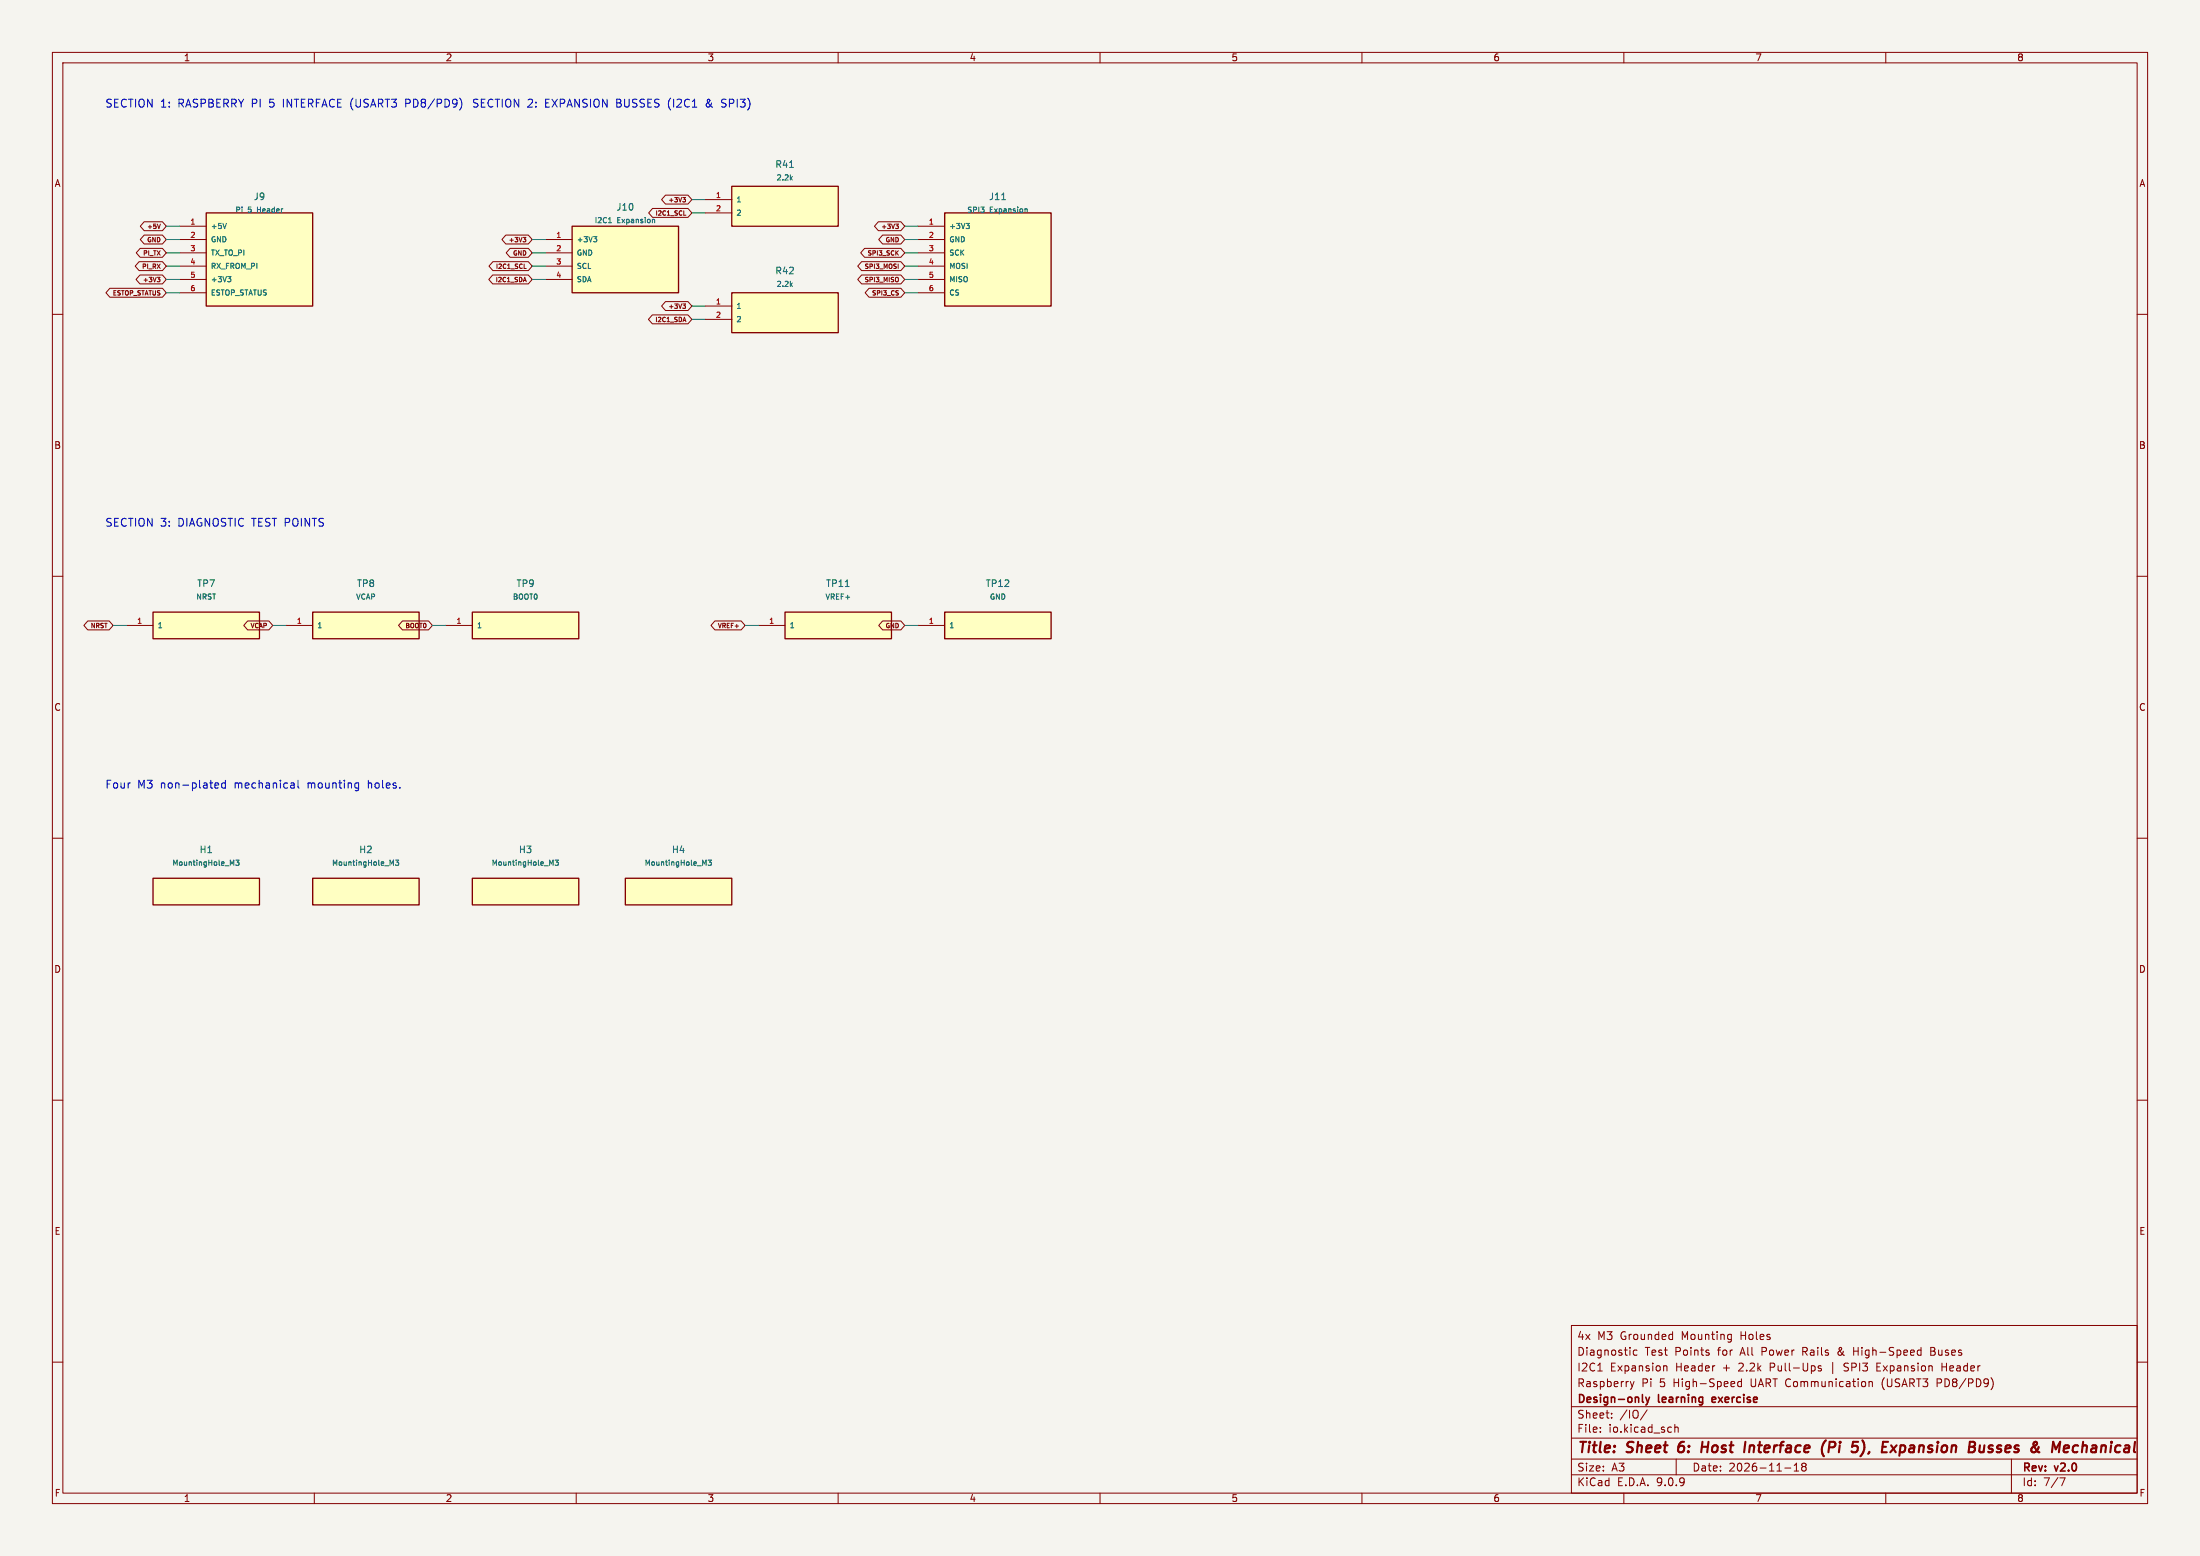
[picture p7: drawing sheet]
(kicad_sch
 (version 20250114)
 (generator "eeschema")
 (paper "A3")
 (title_block
  (title "Sheet 6: Host Interface (Pi 5), Expansion Busses & Mechanical")
  (date "2026-11-18")
  (rev "v2.0")
  (company "Design-only learning exercise")
  (comment 1 "Raspberry Pi 5 High-Speed UART Communication (USART3 PD8/PD9)")
  (comment 2 "I2C1 Expansion Header + 2.2k Pull-Ups | SPI3 Expansion Header")
  (comment 3 "Diagnostic Test Points for All Power Rails & High-Speed Buses")
  (comment 4 "4x M3 Grounded Mounting Holes"))
 (lib_symbols
  (symbol "H723:Conn_Pi_Header"
   (pin_names
    (offset 0.8)) (in_bom yes) (on_board yes)
   (property "Reference" "J" (at 0 10.16 0) (effects (font (size 1.27 1.27))))
   (property "Value" "Raspberry Pi 5 Header" (at 0 7.62 0) (effects (font (size 1.0 1.0))))
   (property "Footprint" "H723:PinHeader_1x06_P2.54mm_Vertical" (at 0 0 0) (effects (font (size 1.27 1.27)) hide))
   (symbol "Conn_Pi_Header_0_1"
    (rectangle (start -10.16 8.89) (end 10.16 -8.89) (stroke (width 0.254) (type default)) (fill (type background))))
   (symbol "Conn_Pi_Header_1_1"
    (pin passive line (at -15.24 6.35 0) (length 5.08) (name "+5V" (effects (font (size 1.0 1.0)))) (number "1" (effects (font (size 1 1)))))
    (pin passive line (at -15.24 3.81 0) (length 5.08) (name "GND" (effects (font (size 1.0 1.0)))) (number "2" (effects (font (size 1 1)))))
    (pin passive line (at -15.24 1.27 0) (length 5.08) (name "TX_TO_PI" (effects (font (size 1.0 1.0)))) (number "3" (effects (font (size 1 1)))))
    (pin passive line (at -15.24 -1.27 0) (length 5.08) (name "RX_FROM_PI" (effects (font (size 1.0 1.0)))) (number "4" (effects (font (size 1 1)))))
    (pin passive line (at -15.24 -3.81 0) (length 5.08) (name "+3V3" (effects (font (size 1.0 1.0)))) (number "5" (effects (font (size 1 1)))))
    (pin passive line (at -15.24 -6.35 0) (length 5.08) (name "ESTOP_STATUS" (effects (font (size 1.0 1.0)))) (number "6" (effects (font (size 1 1)))))))
  (symbol "H723:Conn_Expansion_I2C"
   (pin_names
    (offset 0.8)) (in_bom yes) (on_board yes)
   (property "Reference" "J" (at 0 7.62 0) (effects (font (size 1.27 1.27))))
   (property "Value" "I2C1 Expansion" (at 0 5.08 0) (effects (font (size 1.0 1.0))))
   (property "Footprint" "H723:PinHeader_1x04_P2.54mm_Vertical" (at 0 0 0) (effects (font (size 1.27 1.27)) hide))
   (symbol "Conn_Expansion_I2C_0_1"
    (rectangle (start -10.16 6.35) (end 10.16 -6.35) (stroke (width 0.254) (type default)) (fill (type background))))
   (symbol "Conn_Expansion_I2C_1_1"
    (pin passive line (at -15.24 3.81 0) (length 5.08) (name "+3V3" (effects (font (size 1.0 1.0)))) (number "1" (effects (font (size 1 1)))))
    (pin passive line (at -15.24 1.27 0) (length 5.08) (name "GND" (effects (font (size 1.0 1.0)))) (number "2" (effects (font (size 1 1)))))
    (pin passive line (at -15.24 -1.27 0) (length 5.08) (name "SCL" (effects (font (size 1.0 1.0)))) (number "3" (effects (font (size 1 1)))))
    (pin passive line (at -15.24 -3.81 0) (length 5.08) (name "SDA" (effects (font (size 1.0 1.0)))) (number "4" (effects (font (size 1 1)))))))
  (symbol "H723:R_std"
   (pin_names
    (offset 0.8)) (in_bom yes) (on_board yes)
   (property "Reference" "R" (at 0 7.62 0) (effects (font (size 1.27 1.27))))
   (property "Value" "R" (at 0 5.08 0) (effects (font (size 1.0 1.0))))
   (property "Footprint" "H723:R_0805_2012Metric" (at 0 0 0) (effects (font (size 1.27 1.27)) hide))
   (symbol "R_std_0_1"
    (rectangle (start -10.16 3.81) (end 10.16 -3.81) (stroke (width 0.254) (type default)) (fill (type background))))
   (symbol "R_std_1_1"
    (pin passive line (at -15.24 1.27 0) (length 5.08) (name "1" (effects (font (size 1.0 1.0)))) (number "1" (effects (font (size 1 1)))))
    (pin passive line (at -15.24 -1.27 0) (length 5.08) (name "2" (effects (font (size 1.0 1.0)))) (number "2" (effects (font (size 1 1)))))))
  (symbol "H723:Conn_Expansion_SPI"
   (pin_names
    (offset 0.8)) (in_bom yes) (on_board yes)
   (property "Reference" "J" (at 0 10.16 0) (effects (font (size 1.27 1.27))))
   (property "Value" "SPI3 Expansion" (at 0 7.62 0) (effects (font (size 1.0 1.0))))
   (property "Footprint" "H723:PinHeader_1x06_P2.54mm_Vertical" (at 0 0 0) (effects (font (size 1.27 1.27)) hide))
   (symbol "Conn_Expansion_SPI_0_1"
    (rectangle (start -10.16 8.89) (end 10.16 -8.89) (stroke (width 0.254) (type default)) (fill (type background))))
   (symbol "Conn_Expansion_SPI_1_1"
    (pin passive line (at -15.24 6.35 0) (length 5.08) (name "+3V3" (effects (font (size 1.0 1.0)))) (number "1" (effects (font (size 1 1)))))
    (pin passive line (at -15.24 3.81 0) (length 5.08) (name "GND" (effects (font (size 1.0 1.0)))) (number "2" (effects (font (size 1 1)))))
    (pin passive line (at -15.24 1.27 0) (length 5.08) (name "SCK" (effects (font (size 1.0 1.0)))) (number "3" (effects (font (size 1 1)))))
    (pin passive line (at -15.24 -1.27 0) (length 5.08) (name "MOSI" (effects (font (size 1.0 1.0)))) (number "4" (effects (font (size 1 1)))))
    (pin passive line (at -15.24 -3.81 0) (length 5.08) (name "MISO" (effects (font (size 1.0 1.0)))) (number "5" (effects (font (size 1 1)))))
    (pin passive line (at -15.24 -6.35 0) (length 5.08) (name "CS" (effects (font (size 1.0 1.0)))) (number "6" (effects (font (size 1 1)))))))
  (symbol "H723:TestPoint"
   (pin_names
    (offset 0.8)) (in_bom yes) (on_board yes)
   (property "Reference" "TP" (at 0 6.35 0) (effects (font (size 1.27 1.27))))
   (property "Value" "TP" (at 0 3.81 0) (effects (font (size 1.0 1.0))))
   (property "Footprint" "H723:TestPoint_Pad_D1.5mm" (at 0 0 0) (effects (font (size 1.27 1.27)) hide))
   (symbol "TestPoint_0_1"
    (rectangle (start -10.16 2.54) (end 10.16 -2.54) (stroke (width 0.254) (type default)) (fill (type background))))
   (symbol "TestPoint_1_1"
    (pin passive line (at -15.24 0 0) (length 5.08) (name "1" (effects (font (size 1.0 1.0)))) (number "1" (effects (font (size 1 1)))))))
  (symbol "H723:MountingHole"
   (pin_names
    (offset 0.8)) (in_bom yes) (on_board yes)
   (property "Reference" "H" (at 0 6.35 0) (effects (font (size 1.27 1.27))))
   (property "Value" "MountingHole_M3" (at 0 3.81 0) (effects (font (size 1.0 1.0))))
   (property "Footprint" "H723:MountingHole_3.2mm_M3" (at 0 0 0) (effects (font (size 1.27 1.27)) hide))
   (symbol "MountingHole_0_1"
    (rectangle (start -10.16 2.54) (end 10.16 -2.54) (stroke (width 0.254) (type default)) (fill (type background))))
   (symbol "MountingHole_1_1")))
 (text "SECTION 1: RASPBERRY PI 5 INTERFACE (USART3 PD8/PD9)" (at 20 20 0) (effects (font (size 1.5 1.5)) (justify left)))
 (symbol
  (lib_id "H723:Conn_Pi_Header") (at 49.53 49.53 0) (unit 1) (in_bom yes) (on_board yes) (dnp no)
  (property "Reference" "J9" (at 49.53 37.53 0) (effects (font (size 1.27 1.27))))
  (property "Value" "Pi 5 Header" (at 49.53 40.07 0) (effects (font (size 1.0 1.0))))
  (property "Footprint" "H723:PinHeader_1x06_P2.54mm_Vertical" (at 49.53 49.53 0) (effects (font (size 1.27 1.27)) hide)))
 (text "SECTION 2: EXPANSION BUSSES (I2C1 & SPI3)" (at 90 20 0) (effects (font (size 1.5 1.5)) (justify left)))
 (symbol
  (lib_id "H723:Conn_Expansion_I2C") (at 119.38 49.53 0) (unit 1) (in_bom yes) (on_board yes) (dnp no)
  (property "Reference" "J10" (at 119.38 39.53 0) (effects (font (size 1.27 1.27))))
  (property "Value" "I2C1 Expansion" (at 119.38 42.07 0) (effects (font (size 1.0 1.0))))
  (property "Footprint" "H723:PinHeader_1x04_P2.54mm_Vertical" (at 119.38 49.53 0) (effects (font (size 1.27 1.27)) hide)))
 (symbol
  (lib_id "H723:R_std") (at 149.86 39.37 0) (unit 1) (in_bom yes) (on_board yes) (dnp no)
  (property "Reference" "R41" (at 149.86 31.37 0) (effects (font (size 1.27 1.27))))
  (property "Value" "2.2k" (at 149.86 33.91 0) (effects (font (size 1.0 1.0))))
  (property "Footprint" "H723:R_0805_2012Metric" (at 149.86 39.37 0) (effects (font (size 1.27 1.27)) hide)))
 (symbol
  (lib_id "H723:R_std") (at 149.86 59.69 0) (unit 1) (in_bom yes) (on_board yes) (dnp no)
  (property "Reference" "R42" (at 149.86 51.69 0) (effects (font (size 1.27 1.27))))
  (property "Value" "2.2k" (at 149.86 54.23 0) (effects (font (size 1.0 1.0))))
  (property "Footprint" "H723:R_0805_2012Metric" (at 149.86 59.69 0) (effects (font (size 1.27 1.27)) hide)))
 (symbol
  (lib_id "H723:Conn_Expansion_SPI") (at 190.5 49.53 0) (unit 1) (in_bom yes) (on_board yes) (dnp no)
  (property "Reference" "J11" (at 190.5 37.53 0) (effects (font (size 1.27 1.27))))
  (property "Value" "SPI3 Expansion" (at 190.5 40.07 0) (effects (font (size 1.0 1.0))))
  (property "Footprint" "H723:PinHeader_1x06_P2.54mm_Vertical" (at 190.5 49.53 0) (effects (font (size 1.27 1.27)) hide)))
 (text "SECTION 3: DIAGNOSTIC TEST POINTS" (at 20 100 0) (effects (font (size 1.5 1.5)) (justify left)))
 (symbol
  (lib_id "H723:TestPoint") (at 160.02 119.38 0) (unit 1) (in_bom yes) (on_board yes) (dnp no)
  (property "Reference" "TP11" (at 160.02 111.38 0) (effects (font (size 1.27 1.27))))
  (property "Value" "VREF+" (at 160.02 113.92 0) (effects (font (size 1.0 1.0))))
  (property "Footprint" "H723:TestPoint_Pad_D1.5mm" (at 160.02 119.38 0) (effects (font (size 1.27 1.27)) hide)))
 (symbol
  (lib_id "H723:TestPoint") (at 190.5 119.38 0) (unit 1) (in_bom yes) (on_board yes) (dnp no)
  (property "Reference" "TP12" (at 190.5 111.38 0) (effects (font (size 1.27 1.27))))
  (property "Value" "GND" (at 190.5 113.92 0) (effects (font (size 1.0 1.0))))
  (property "Footprint" "H723:TestPoint_Pad_D1.5mm" (at 190.5 119.38 0) (effects (font (size 1.27 1.27)) hide)))
 (text "Four M3 non-plated mechanical mounting holes." (at 20 150 0) (effects (font (size 1.5 1.5)) (justify left)))
 (symbol
  (lib_id "H723:MountingHole") (at 39.37 170.18 0) (unit 1) (in_bom yes) (on_board yes) (dnp no)
  (property "Reference" "H1" (at 39.37 162.18 0) (effects (font (size 1.27 1.27))))
  (property "Value" "MountingHole_M3" (at 39.37 164.72 0) (effects (font (size 1.0 1.0))))
  (property "Footprint" "H723:MountingHole_3.2mm_M3" (at 39.37 170.18 0) (effects (font (size 1.27 1.27)) hide)))
 (symbol
  (lib_id "H723:MountingHole") (at 69.85 170.18 0) (unit 1) (in_bom yes) (on_board yes) (dnp no)
  (property "Reference" "H2" (at 69.85 162.18 0) (effects (font (size 1.27 1.27))))
  (property "Value" "MountingHole_M3" (at 69.85 164.72 0) (effects (font (size 1.0 1.0))))
  (property "Footprint" "H723:MountingHole_3.2mm_M3" (at 69.85 170.18 0) (effects (font (size 1.27 1.27)) hide)))
 (symbol
  (lib_id "H723:MountingHole") (at 100.33 170.18 0) (unit 1) (in_bom yes) (on_board yes) (dnp no)
  (property "Reference" "H3" (at 100.33 162.18 0) (effects (font (size 1.27 1.27))))
  (property "Value" "MountingHole_M3" (at 100.33 164.72 0) (effects (font (size 1.0 1.0))))
  (property "Footprint" "H723:MountingHole_3.2mm_M3" (at 100.33 170.18 0) (effects (font (size 1.27 1.27)) hide)))
 (symbol
  (lib_id "H723:MountingHole") (at 129.54 170.18 0) (unit 1) (in_bom yes) (on_board yes) (dnp no)
  (property "Reference" "H4" (at 129.54 162.18 0) (effects (font (size 1.27 1.27))))
  (property "Value" "MountingHole_M3" (at 129.54 164.72 0) (effects (font (size 1.0 1.0))))
  (property "Footprint" "H723:MountingHole_3.2mm_M3" (at 129.54 170.18 0) (effects (font (size 1.27 1.27)) hide)))
 (wire (pts (xy 34.29 43.18) (xy 31.75 43.18)) (stroke (width 0) (type default)))
 (global_label "+5V"
  (shape bidirectional) (at 31.75 43.18 180) (effects (font (size 0.85 0.85)) (justify right))
  (property "Intersheetrefs" "${INTERSHEET_REFS}" (at 31.75 43.18 180) (effects (font (size 1 1)) hide)))
 (wire (pts (xy 34.29 45.72) (xy 31.75 45.72)) (stroke (width 0) (type default)))
 (global_label "GND"
  (shape bidirectional) (at 31.75 45.72 180) (effects (font (size 0.85 0.85)) (justify right))
  (property "Intersheetrefs" "${INTERSHEET_REFS}" (at 31.75 45.72 180) (effects (font (size 1 1)) hide)))
 (wire (pts (xy 34.29 48.26) (xy 31.75 48.26)) (stroke (width 0) (type default)))
 (global_label "PI_TX"
  (shape bidirectional) (at 31.75 48.26 180) (effects (font (size 0.85 0.85)) (justify right))
  (property "Intersheetrefs" "${INTERSHEET_REFS}" (at 31.75 48.26 180) (effects (font (size 1 1)) hide)))
 (wire (pts (xy 34.29 50.8) (xy 31.75 50.8)) (stroke (width 0) (type default)))
 (global_label "PI_RX"
  (shape bidirectional) (at 31.75 50.8 180) (effects (font (size 0.85 0.85)) (justify right))
  (property "Intersheetrefs" "${INTERSHEET_REFS}" (at 31.75 50.8 180) (effects (font (size 1 1)) hide)))
 (wire (pts (xy 34.29 53.34) (xy 31.75 53.34)) (stroke (width 0) (type default)))
 (global_label "+3V3"
  (shape bidirectional) (at 31.75 53.34 180) (effects (font (size 0.85 0.85)) (justify right))
  (property "Intersheetrefs" "${INTERSHEET_REFS}" (at 31.75 53.34 180) (effects (font (size 1 1)) hide)))
 (wire (pts (xy 34.29 55.88) (xy 31.75 55.88)) (stroke (width 0) (type default)))
 (global_label "ESTOP_STATUS"
  (shape bidirectional) (at 31.75 55.88 180) (effects (font (size 0.85 0.85)) (justify right))
  (property "Intersheetrefs" "${INTERSHEET_REFS}" (at 31.75 55.88 180) (effects (font (size 1 1)) hide)))
 (wire (pts (xy 104.14 45.72) (xy 101.6 45.72)) (stroke (width 0) (type default)))
 (global_label "+3V3"
  (shape bidirectional) (at 101.6 45.72 180) (effects (font (size 0.85 0.85)) (justify right))
  (property "Intersheetrefs" "${INTERSHEET_REFS}" (at 101.6 45.72 180) (effects (font (size 1 1)) hide)))
 (wire (pts (xy 104.14 48.26) (xy 101.6 48.26)) (stroke (width 0) (type default)))
 (global_label "GND"
  (shape bidirectional) (at 101.6 48.26 180) (effects (font (size 0.85 0.85)) (justify right))
  (property "Intersheetrefs" "${INTERSHEET_REFS}" (at 101.6 48.26 180) (effects (font (size 1 1)) hide)))
 (wire (pts (xy 104.14 50.8) (xy 101.6 50.8)) (stroke (width 0) (type default)))
 (global_label "I2C1_SCL"
  (shape bidirectional) (at 101.6 50.8 180) (effects (font (size 0.85 0.85)) (justify right))
  (property "Intersheetrefs" "${INTERSHEET_REFS}" (at 101.6 50.8 180) (effects (font (size 1 1)) hide)))
 (wire (pts (xy 104.14 53.34) (xy 101.6 53.34)) (stroke (width 0) (type default)))
 (global_label "I2C1_SDA"
  (shape bidirectional) (at 101.6 53.34 180) (effects (font (size 0.85 0.85)) (justify right))
  (property "Intersheetrefs" "${INTERSHEET_REFS}" (at 101.6 53.34 180) (effects (font (size 1 1)) hide)))
 (wire (pts (xy 134.62 38.1) (xy 132.08 38.1)) (stroke (width 0) (type default)))
 (global_label "+3V3"
  (shape bidirectional) (at 132.08 38.1 180) (effects (font (size 0.85 0.85)) (justify right))
  (property "Intersheetrefs" "${INTERSHEET_REFS}" (at 132.08 38.1 180) (effects (font (size 1 1)) hide)))
 (wire (pts (xy 134.62 40.64) (xy 132.08 40.64)) (stroke (width 0) (type default)))
 (global_label "I2C1_SCL"
  (shape bidirectional) (at 132.08 40.64 180) (effects (font (size 0.85 0.85)) (justify right))
  (property "Intersheetrefs" "${INTERSHEET_REFS}" (at 132.08 40.64 180) (effects (font (size 1 1)) hide)))
 (wire (pts (xy 134.62 58.42) (xy 132.08 58.42)) (stroke (width 0) (type default)))
 (global_label "+3V3"
  (shape bidirectional) (at 132.08 58.42 180) (effects (font (size 0.85 0.85)) (justify right))
  (property "Intersheetrefs" "${INTERSHEET_REFS}" (at 132.08 58.42 180) (effects (font (size 1 1)) hide)))
 (wire (pts (xy 134.62 60.96) (xy 132.08 60.96)) (stroke (width 0) (type default)))
 (global_label "I2C1_SDA"
  (shape bidirectional) (at 132.08 60.96 180) (effects (font (size 0.85 0.85)) (justify right))
  (property "Intersheetrefs" "${INTERSHEET_REFS}" (at 132.08 60.96 180) (effects (font (size 1 1)) hide)))
 (wire (pts (xy 175.26 43.18) (xy 172.72 43.18)) (stroke (width 0) (type default)))
 (global_label "+3V3"
  (shape bidirectional) (at 172.72 43.18 180) (effects (font (size 0.85 0.85)) (justify right))
  (property "Intersheetrefs" "${INTERSHEET_REFS}" (at 172.72 43.18 180) (effects (font (size 1 1)) hide)))
 (wire (pts (xy 175.26 45.72) (xy 172.72 45.72)) (stroke (width 0) (type default)))
 (global_label "GND"
  (shape bidirectional) (at 172.72 45.72 180) (effects (font (size 0.85 0.85)) (justify right))
  (property "Intersheetrefs" "${INTERSHEET_REFS}" (at 172.72 45.72 180) (effects (font (size 1 1)) hide)))
 (wire (pts (xy 175.26 48.26) (xy 172.72 48.26)) (stroke (width 0) (type default)))
 (global_label "SPI3_SCK"
  (shape bidirectional) (at 172.72 48.26 180) (effects (font (size 0.85 0.85)) (justify right))
  (property "Intersheetrefs" "${INTERSHEET_REFS}" (at 172.72 48.26 180) (effects (font (size 1 1)) hide)))
 (wire (pts (xy 175.26 50.8) (xy 172.72 50.8)) (stroke (width 0) (type default)))
 (global_label "SPI3_MOSI"
  (shape bidirectional) (at 172.72 50.8 180) (effects (font (size 0.85 0.85)) (justify right))
  (property "Intersheetrefs" "${INTERSHEET_REFS}" (at 172.72 50.8 180) (effects (font (size 1 1)) hide)))
 (wire (pts (xy 175.26 53.34) (xy 172.72 53.34)) (stroke (width 0) (type default)))
 (global_label "SPI3_MISO"
  (shape bidirectional) (at 172.72 53.34 180) (effects (font (size 0.85 0.85)) (justify right))
  (property "Intersheetrefs" "${INTERSHEET_REFS}" (at 172.72 53.34 180) (effects (font (size 1 1)) hide)))
 (wire (pts (xy 175.26 55.88) (xy 172.72 55.88)) (stroke (width 0) (type default)))
 (global_label "SPI3_CS"
  (shape bidirectional) (at 172.72 55.88 180) (effects (font (size 0.85 0.85)) (justify right))
  (property "Intersheetrefs" "${INTERSHEET_REFS}" (at 172.72 55.88 180) (effects (font (size 1 1)) hide)))
 (wire (pts (xy 144.78 119.38) (xy 142.24 119.38)) (stroke (width 0) (type default)))
 (global_label "VREF+"
  (shape bidirectional) (at 142.24 119.38 180) (effects (font (size 0.85 0.85)) (justify right))
  (property "Intersheetrefs" "${INTERSHEET_REFS}" (at 142.24 119.38 180) (effects (font (size 1 1)) hide)))
 (wire (pts (xy 175.26 119.38) (xy 172.72 119.38)) (stroke (width 0) (type default)))
 (global_label "GND"
  (shape bidirectional) (at 172.72 119.38 180) (effects (font (size 0.85 0.85)) (justify right))
  (property "Intersheetrefs" "${INTERSHEET_REFS}" (at 172.72 119.38 180) (effects (font (size 1 1)) hide)))
 (symbol
  (lib_id "H723:TestPoint") (at 39.37 119.38 0) (unit 1) (in_bom yes) (on_board yes) (dnp no)
  (property "Reference" "TP7" (at 39.37 111.38 0) (effects (font (size 1.27 1.27))))
  (property "Value" "NRST" (at 39.37 113.92 0) (effects (font (size 1.0 1.0))))
  (property "Footprint" "H723:TestPoint_Pad_D1.5mm" (at 39.37 119.38 0) (effects (font (size 1.27 1.27)) hide)))
 (wire (pts (xy 24.13 119.38) (xy 21.59 119.38)) (stroke (width 0) (type default)))
 (global_label "NRST"
  (shape bidirectional) (at 21.59 119.38 180) (effects (font (size 0.85 0.85)) (justify right))
  (property "Intersheetrefs" "${INTERSHEET_REFS}" (at 21.59 119.38 180) (effects (font (size 1 1)) hide)))
 (symbol
  (lib_id "H723:TestPoint") (at 69.85 119.38 0) (unit 1) (in_bom yes) (on_board yes) (dnp no)
  (property "Reference" "TP8" (at 69.85 111.38 0) (effects (font (size 1.27 1.27))))
  (property "Value" "VCAP" (at 69.85 113.92 0) (effects (font (size 1.0 1.0))))
  (property "Footprint" "H723:TestPoint_Pad_D1.0mm" (at 69.85 119.38 0) (effects (font (size 1.27 1.27)) hide)))
 (wire (pts (xy 54.61 119.38) (xy 52.07 119.38)) (stroke (width 0) (type default)))
 (global_label "VCAP"
  (shape bidirectional) (at 52.07 119.38 180) (effects (font (size 0.85 0.85)) (justify right))
  (property "Intersheetrefs" "${INTERSHEET_REFS}" (at 52.07 119.38 180) (effects (font (size 1 1)) hide)))
 (symbol
  (lib_id "H723:TestPoint") (at 100.33 119.38 0) (unit 1) (in_bom yes) (on_board yes) (dnp no)
  (property "Reference" "TP9" (at 100.33 111.38 0) (effects (font (size 1.27 1.27))))
  (property "Value" "BOOT0" (at 100.33 113.92 0) (effects (font (size 1.0 1.0))))
  (property "Footprint" "H723:TestPoint_Pad_D1.5mm" (at 100.33 119.38 0) (effects (font (size 1.27 1.27)) hide)))
 (wire (pts (xy 85.09 119.38) (xy 82.55 119.38)) (stroke (width 0) (type default)))
 (global_label "BOOT0"
  (shape bidirectional) (at 82.55 119.38 180) (effects (font (size 0.85 0.85)) (justify right))
  (property "Intersheetrefs" "${INTERSHEET_REFS}" (at 82.55 119.38 180) (effects (font (size 1 1)) hide))))
